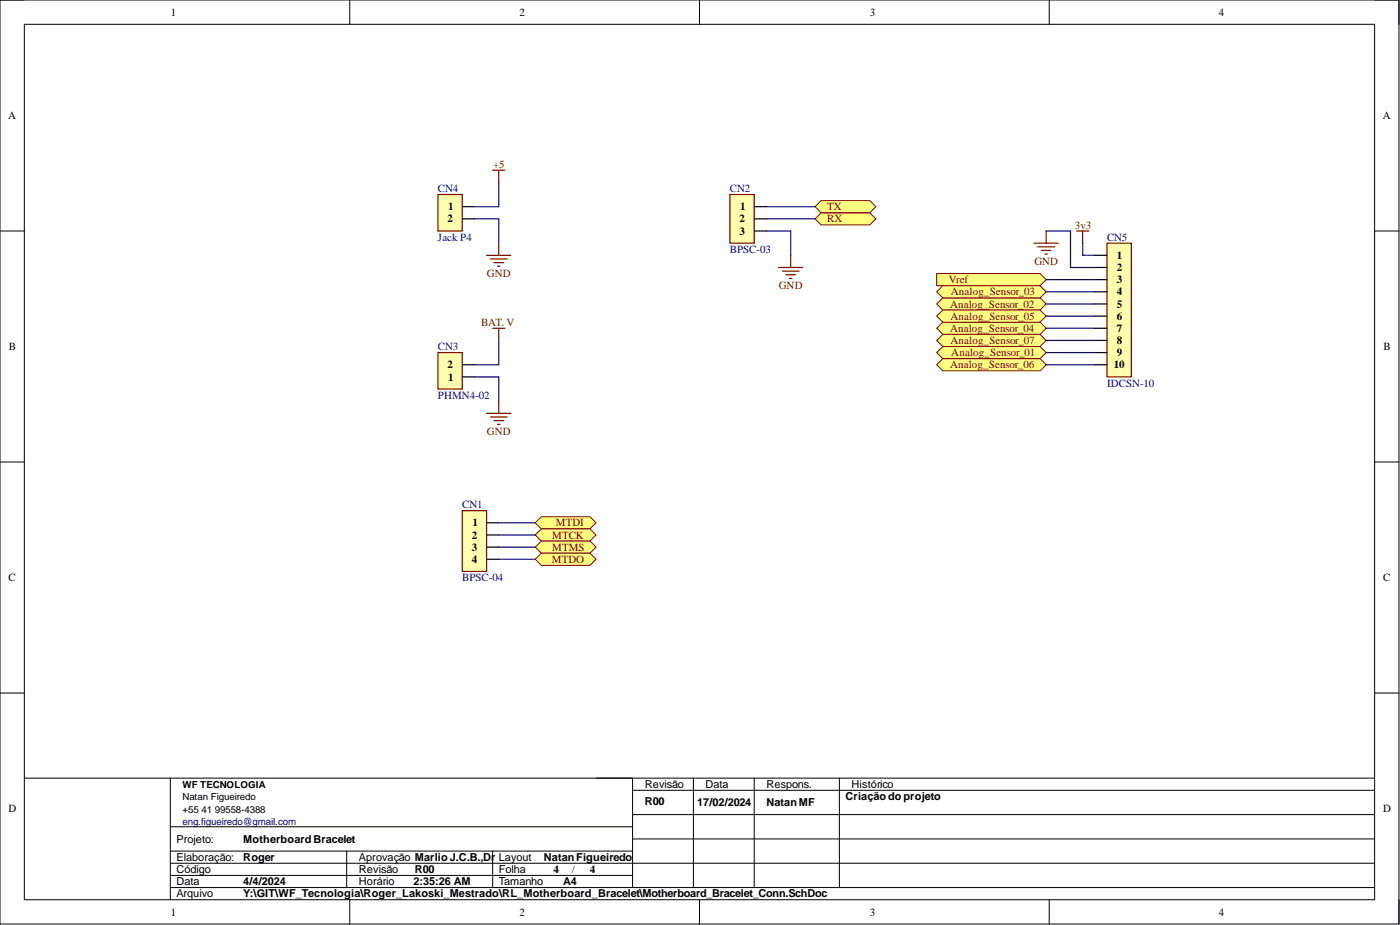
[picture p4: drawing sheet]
<svg xmlns="http://www.w3.org/2000/svg" width="292mm" height="193mm" viewBox="0 0 292 193" stroke-linecap="round" stroke-linejoin="round" font-family="sans-serif">
<g fill="none" stroke="#000" stroke-width=".21">
<path d="M0 0h291.9v192.8h-291.9zM0 0h5.1M73 0v5.1M145.9 0v5.1M218.9 0v5.1M286.8 0h5.1v5.1M5.1 5.1h281.7v182.6h-281.7zM0 48.2h5.1M286.8 48.2h5.1M0 96.4h5.1M286.8 96.4h5.1M0 144.6h5.1"/>
<path d="M286.8 144.6h5.1M5.1 162.3h281.7M35.5 162.3v25.4M35.5 177.6h96.5M35.5 172.5h96.5M72.3 177.6v7.6M102.8 177.6v7.6M132 175h154.8M132 169.9h154.8M132 164.9h154.8M132 162.3v22.9M144.7 162.3v22.9"/>
<path d="M157.4 162.3v22.9M175.1 162.3v22.9M35.5 180.1h251.3M35.5 182.6h96.5M35.5 185.2h251.3M73 187.7v5.1M145.9 187.7v5.1M218.9 187.7v5.1M291.9 187.7v5.1"/>
</g>
<path d="M91.4 40.6h5v7.6h-5z" fill-rule="evenodd" fill="#ffffb0"/>
<path d="M102.8 35.5h2.5M104.1 35.5v2.5M91.4 40.6h5v7.6h-5zM101.5 53.3h5.1M102.3 54h3.5M103 54.8h2.1M103.8 55.5h.5M104.1 50.7v2.6" fill="none" stroke="#800000" stroke-width=".25"/>
<path d="M96.4 43.1h2.6M96.4 45.7h2.6" fill="none" stroke="#000" stroke-width=".25"/>
<path d="M91.4 73.6h5v7.6h-5z" fill-rule="evenodd" fill="#ffffb0"/>
<path d="M91.4 73.6h5v7.6h-5zM102.8 68.5h2.5M104.1 68.5v2.5M101.5 86.2h5.1M102.3 87h3.5M103 87.8h2.1M103.8 88.5h.5M104.1 83.7v2.5" fill="none" stroke="#800000" stroke-width=".25"/>
<path d="M96.4 78.6h2.6M96.4 76.1h2.6" fill="none" stroke="#000" stroke-width=".25"/>
<path d="M111.7 109.1l1.2-1.3h10.2l1.3 1.3-1.3 1.2h-10.2z" fill-rule="evenodd" fill="#ffff80"/>
<path d="M111.7 109.1l1.2-1.3h10.2l1.3 1.3-1.3 1.2h-10.2z" fill="none" stroke="#800000" stroke-width=".21"/>
<path d="M111.7 111.6l1.2-1.3h10.2l1.3 1.3-1.3 1.3h-10.2z" fill-rule="evenodd" fill="#ffff80"/>
<path d="M111.7 111.6l1.2-1.3h10.2l1.3 1.3-1.3 1.3h-10.2z" fill="none" stroke="#800000" stroke-width=".21"/>
<path d="M111.7 114.1l1.2-1.2h10.2l1.3 1.2-1.3 1.3h-10.2z" fill-rule="evenodd" fill="#ffff80"/>
<path d="M111.7 114.1l1.2-1.2h10.2l1.3 1.2-1.3 1.3h-10.2z" fill="none" stroke="#800000" stroke-width=".21"/>
<path d="M111.7 116.7l1.2-1.3h10.2l1.3 1.3-1.3 1.2h-10.2z" fill-rule="evenodd" fill="#ffff80"/>
<path d="M111.7 116.7l1.2-1.3h10.2l1.3 1.3-1.3 1.2h-10.2z" fill="none" stroke="#800000" stroke-width=".21"/>
<path d="M162.4 55.8h5.1M163.2 56.6h3.6M164 57.3h2M164.7 58.1h.5M165 53.3v2.5" fill="none" stroke="#800000" stroke-width=".25"/>
<path d="M170.1 45.7l1.2-1.3h10.2l1.2 1.3-1.2 1.2h-10.2z" fill-rule="evenodd" fill="#ffff80"/>
<path d="M170.1 45.7l1.2-1.3h10.2l1.2 1.3-1.2 1.2h-10.2z" fill="none" stroke="#800000" stroke-width=".21"/>
<path d="M170.1 43.1l1.2-1.3h10.2l1.2 1.3-1.2 1.3h-10.2z" fill-rule="evenodd" fill="#ffff80"/>
<path d="M170.1 43.1l1.2-1.3h10.2l1.2 1.3-1.2 1.3h-10.2z" fill="none" stroke="#800000" stroke-width=".21"/>
<path d="M195.4 57.1h21.6l1.3 1.2-1.3 1.3h-21.6z" fill-rule="evenodd" fill="#ffff80"/>
<path d="M195.4 57.1h21.6l1.3 1.2-1.3 1.3h-21.6z" fill="none" stroke="#800000" stroke-width=".21"/>
<path d="M224.6 48.2h2.6M225.9 48.2v2.5" fill="none" stroke="#800000" stroke-width=".25"/>
<path d="M195.4 63.4l1.3-1.3h20.3l1.3 1.3-1.3 1.3h-20.3z" fill-rule="evenodd" fill="#ffff80"/>
<path d="M195.4 63.4l1.3-1.3h20.3l1.3 1.3-1.3 1.3h-20.3z" fill="none" stroke="#800000" stroke-width=".21"/>
<path d="M195.4 60.9l1.3-1.3h20.3l1.3 1.3-1.3 1.2h-20.3z" fill-rule="evenodd" fill="#ffff80"/>
<path d="M195.4 60.9l1.3-1.3h20.3l1.3 1.3-1.3 1.2h-20.3z" fill="none" stroke="#800000" stroke-width=".21"/>
<path d="M195.4 73.6l1.3-1.3h20.3l1.3 1.3-1.3 1.2h-20.3z" fill-rule="evenodd" fill="#ffff80"/>
<path d="M195.4 73.6l1.3-1.3h20.3l1.3 1.3-1.3 1.2h-20.3z" fill="none" stroke="#800000" stroke-width=".21"/>
<path d="M215.7 50.7h5.1M216.5 51.5h3.6M217.3 52.2h2M218 53h.5M218.3 48.2v2.5" fill="none" stroke="#800000" stroke-width=".25"/>
<path d="M195.4 68.5l1.3-1.3h20.3l1.3 1.3-1.3 1.3h-20.3z" fill-rule="evenodd" fill="#ffff80"/>
<path d="M195.4 68.5l1.3-1.3h20.3l1.3 1.3-1.3 1.3h-20.3z" fill="none" stroke="#800000" stroke-width=".21"/>
<path d="M195.4 65.9l1.3-1.2h20.3l1.3 1.2-1.3 1.3h-20.3z" fill-rule="evenodd" fill="#ffff80"/>
<path d="M195.4 65.9l1.3-1.2h20.3l1.3 1.2-1.3 1.3h-20.3z" fill="none" stroke="#800000" stroke-width=".21"/>
<path d="M195.4 76.1l1.3-1.3h20.3l1.3 1.3-1.3 1.3h-20.3z" fill-rule="evenodd" fill="#ffff80"/>
<path d="M195.4 76.1l1.3-1.3h20.3l1.3 1.3-1.3 1.3h-20.3z" fill="none" stroke="#800000" stroke-width=".21"/>
<path d="M195.4 71l1.3-1.2h20.3l1.3 1.2-1.3 1.3h-20.3z" fill-rule="evenodd" fill="#ffff80"/>
<path d="M195.4 71l1.3-1.2h20.3l1.3 1.2-1.3 1.3h-20.3z" fill="none" stroke="#800000" stroke-width=".21"/>
<path d="M96.4 106.5h5.1v12.7h-5.1z" fill-rule="evenodd" fill="#ffffb0"/>
<path d="M96.4 106.5h5.1v12.7h-5.1z" fill="none" stroke="#800000" stroke-width=".25"/>
<path d="M101.5 109.1h2.6M101.5 114.1h2.6M101.5 111.6h2.6M101.5 116.7h2.6" fill="none" stroke="#000" stroke-width=".25"/>
<path d="M152.3 40.6h5.1v10.1h-5.1z" fill-rule="evenodd" fill="#ffffb0"/>
<path d="M152.3 40.6h5.1v10.1h-5.1z" fill="none" stroke="#800000" stroke-width=".25"/>
<path d="M157.4 43.1h2.5M157.4 48.2h2.5M157.4 45.7h2.5" fill="none" stroke="#000" stroke-width=".25"/>
<path d="M231 50.7h5v27.9h-5z" fill-rule="evenodd" fill="#ffffb0"/>
<path d="M231 50.7h5v27.9h-5z" fill="none" stroke="#800000" stroke-width=".25"/>
<path d="M228.4 53.3h2.6M228.4 55.8h2.6M228.4 58.3h2.6M228.4 60.9h2.6M228.4 63.4h2.6M228.4 65.9h2.6M228.4 68.5h2.6M228.4 71h2.6M228.4 73.6h2.6M228.4 76.1h2.6" fill="none" stroke="#000" stroke-width=".25"/>
<g fill="none" stroke="#000080" stroke-width=".25">
<path d="M104.1 38v5.1h-5.1M99 45.7h5.1v5M159.9 48.2h5.1v5.1M159.9 45.7h10.2M159.9 43.1h10.2M218.3 48.2h5.1v7.6h5M218.3 58.3h10.1M225.9 50.7v2.6h2.5M99 78.6h5.1v5.1M104.1 71v5.1h-5.1M218.3 63.4h10.1M218.3 60.9h10.1"/>
<path d="M218.3 73.6h10.1M218.3 68.5h10.1M218.3 65.9h10.1M218.3 76.1h10.1M218.3 71h10.1M104.1 114.1h7.6M104.1 116.7h7.6M104.1 109.1h7.6M104.1 111.6h7.6"/>
</g>
<g font-size="2.3">
<text x="35.6" y="3.3">1</text>
<text x="108.4" y="3.3">2</text>
<text x="181.5" y="3.3">3</text>
<text x="254.3" y="3.3">4</text>
<text x="1.7" y="24.9">A</text>
<text x="288.5" y="24.9">A</text>
<text x="93.4" y="46.4">2</text>
<text x="93.5" y="43.9">1</text>
<text x="154.3" y="46.4">2</text>
<text x="154.4" y="43.9">1</text>
<text x="154.3" y="49">3</text>
<text x="233" y="54">1</text>
<text x="233" y="56.6">2</text>
<text x="233" y="59.1">3</text>
<text x="233" y="61.6">4</text>
<text x="233" y="64.2">5</text>
<text x="233" y="66.7">6</text>
<text x="233" y="69.2">7</text>
<text x="233" y="71.8">8</text>
<text x="1.9" y="73">B</text>
<text x="93.4" y="76.9">2</text>
<text x="232.4" y="76.9">10</text>
<text x="233" y="74.3">9</text>
<text x="288.7" y="73">B</text>
<text x="93.5" y="79.4">1</text>
<text x="98.5" y="112.4">2</text>
<text x="98.6" y="109.8">1</text>
<text x="98.5" y="114.9">3</text>
<text x="98.5" y="117.4">4</text>
<text x="1.8" y="121.2">C</text>
<text x="288.6" y="121.2">C</text>
<text x="134.5" y="164.4">Revisão</text>
<text x="134.5" y="167.9">R00</text>
<text x="147.2" y="164.4">Data</text>
<text x="159.9" y="164.4">Respons.</text>
<text x="176.4" y="166.9">Criaçãodoprojeto</text>
<text x="177.7" y="164.4">Histórico</text>
<text x="1.8" y="169.4">D</text>
<text x="145.4" y="168.2">17/02/2024</text>
<text x="159.9" y="168.2">NatanMF</text>
<text x="288.6" y="169.4">D</text>
<text x="36.8" y="175.8">Projeto:</text>
<text x="36.8" y="179.6">Elaboração:</text>
<text x="50.8" y="175.8">MotherboardBracelet</text>
<text x="50.8" y="179.6">Roger</text>
<text x="74.9" y="179.6">Aprovação MarlioJ.C.B.,Dr</text>
<text x="104.1" y="179.6">Layout</text>
<text x="113.5" y="179.6">NatanFigueiredo</text>
<text x="36.8" y="182.1">Código</text>
<text x="36.8" y="184.7">Data</text>
<text x="50.8" y="184.7">4/4/2024</text>
<text x="74.9" y="182.1">Revisão</text>
<text x="74.9" y="184.7">Horário</text>
<text x="86.3" y="184.7">2:35:26 AM</text>
<text x="86.5" y="182.1">R00</text>
<text x="104.1" y="184.7">Tamanho</text>
<text x="104.1" y="182.1">Folha</text>
<text x="115.5" y="182.1">4</text>
<text x="117.5" y="184.7">A4</text>
<text x="119.3" y="182.1">/</text>
<text x="123.1" y="182.1">4</text>
<text x="35.6" y="191">1</text>
<text x="36.8" y="187.2">Arquivo</text>
<text x="50.8" y="187.2">Y:\GIT\WF_Tecnologia\Roger_Lakoski_Mestrado\RL_Motherboard_Bracelet\Motherboard_Bracelet_Conn.SchDoc</text>
<text x="108.4" y="191">2</text>
<text x="181.5" y="191">3</text>
<text x="254.3" y="191">4</text>
</g>
<g font-size="2.3" fill="#800000">
<text x="102.9" y="35">+5</text>
<text x="172.6" y="46.4">RX</text>
<text x="172.6" y="43.9">TX</text>
<text x="224.3" y="47.7">3v3</text>
<text x="101.6" y="57.8">GND</text>
<text x="198" y="59.1">Vref</text>
<text x="215.8" y="55.3">GND</text>
<text x="162.5" y="60.4">GND</text>
<text x="198.2" y="64.2">Analog_Sensor_02</text>
<text x="198.4" y="61.6">Analog_Sensor_03</text>
<text x="100.4" y="68">BAT. V</text>
<text x="198.2" y="69.2">Analog_Sensor_04</text>
<text x="198.3" y="66.7">Analog_Sensor_05</text>
<text x="198.3" y="71.8">Analog_Sensor_07</text>
<text x="198.2" y="76.9">Analog_Sensor_06</text>
<text x="198.5" y="74.3">Analog_Sensor_01</text>
<text x="101.6" y="90.8">GND</text>
<text x="115.2" y="112.4">MTCK</text>
<text x="116" y="109.8">MTDI</text>
<text x="115.1" y="117.4">MTDO</text>
<text x="115.2" y="114.9">MTMS</text>
</g>
<g font-size="2.3" fill="#000080">
<text x="91.4" y="40.1">CN4</text>
<text x="152.3" y="40.1">CN2</text>
<text x="91.4" y="50.2">Jack P4</text>
<text x="152.3" y="52.8">BPSC-03</text>
<text x="231" y="50.2">CN5</text>
<text x="91.4" y="73">CN3</text>
<text x="91.4" y="83.2">PHMN4-02</text>
<text x="231" y="80.7">IDCSN-10</text>
<text x="96.4" y="106">CN1</text>
<text x="96.4" y="121.2">BPSC-04</text>
</g>
<g font-size="2">
<text x="38.1" y="164.4">WF TECNOLOGIA</text>
<text x="38.1" y="167">Natan Figueiredo</text>
<text x="38.1" y="169.5">+55</text>
<text x="42" y="169.5">41</text>
<text x="44.8" y="169.5">99558-4388</text>
</g>
<text font-size="2" fill="#000080" x="38.1" y="172.1">eng.figueiredo@gmail.com</text>
</svg>
